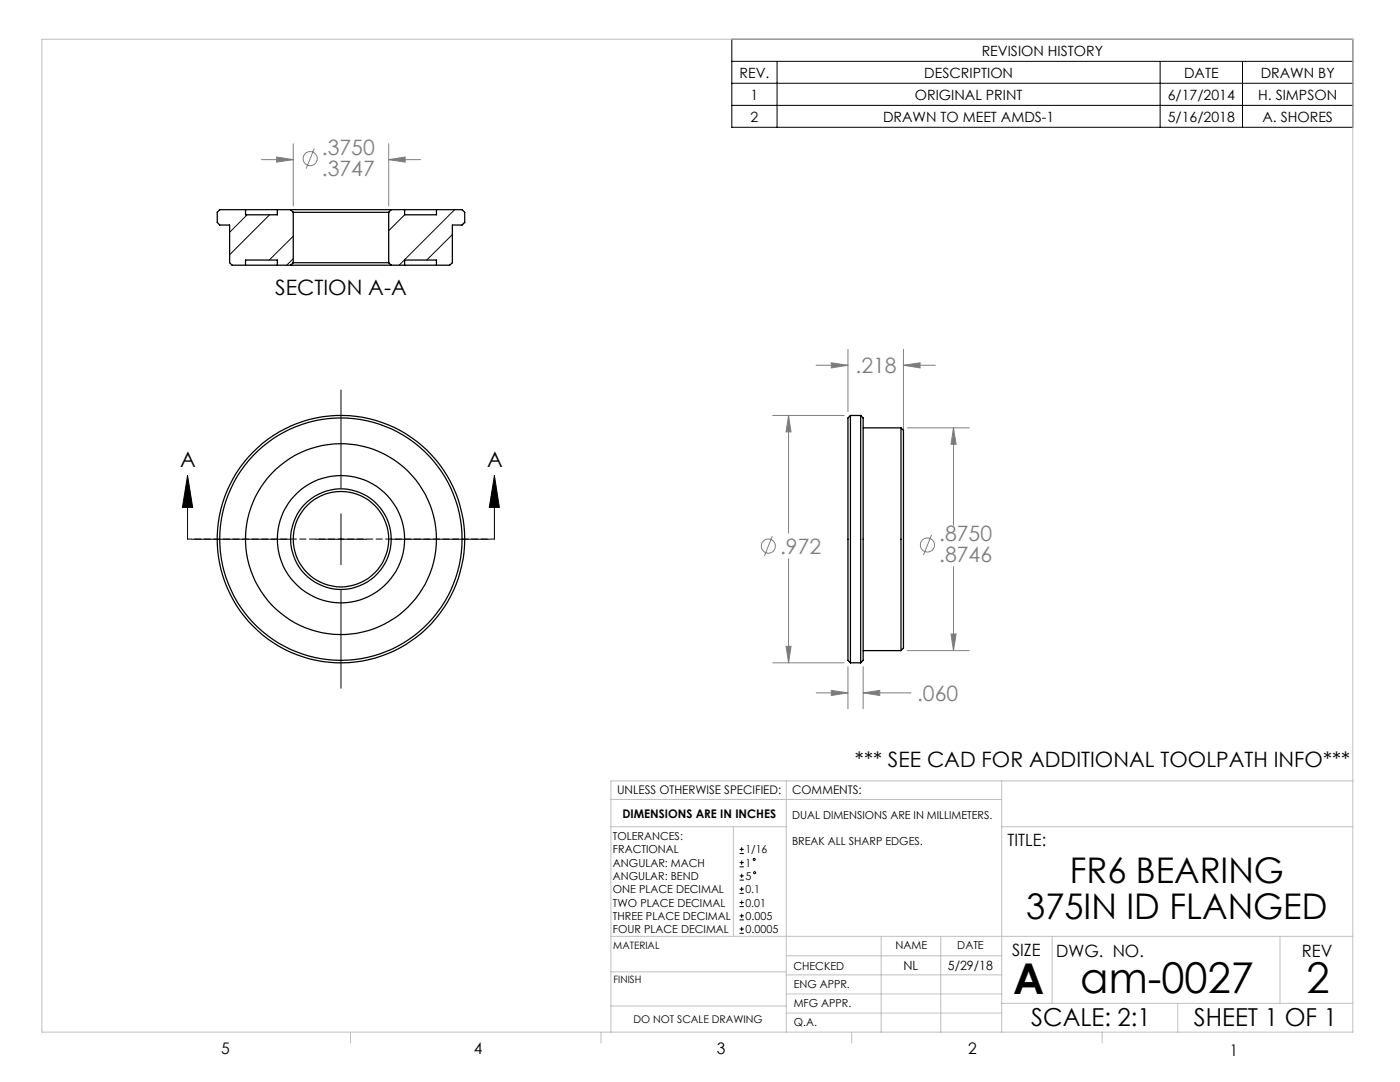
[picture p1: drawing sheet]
<svg xmlns="http://www.w3.org/2000/svg" width="279mm" height="216mm" viewBox="0 0 279 216" stroke-linecap="round" stroke-linejoin="round" font-family="sans-serif">
<g fill="none" stroke="#808080" stroke-width=".2">
<path d="M52.2 31.9h6.3M55.2 31.3l3.3 .6-3.3 .4zM58.5 28.7v12.4M62.7 29.6l-1.6 4.1M77.6 28.7v12.4M77.6 31.9h6.3M77.6 31.9l3.3-.6v1zM162.9 72.9h6.3M165.9 72.4l3.3 .5-3.3 .5zM169.2 69.7v12.4M180.3 69.7v17.6M180.3 72.9h6.4"/>
<path d="M180.3 72.9l3.3-.5v1zM154.2 82.9h14.3M157.4 82.9v23.5M157.4 82.9l.5 3.3h-1zM181.1 85.4h12.4M190.3 85.4v19.4M190.3 85.4l.5 3.3h-1zM154.1 107l-1.6 4M157.4 111.5v20.8M185.9 106.7l-1.6 4.1M190.3 113.1v16.7M154.2 132.3h14.3"/>
<path d="M156.9 129h1l-.5 3.3zM162.9 138.3h6.3M165.9 137.8l3.3 .5-3.3 .5zM169.2 133v8.4M172.3 133v8.4M172.3 138.3h9.5M172.3 138.3l3.3-.5v1zM181.1 129.8h12.4M189.8 126.5h1l-.5 3.3z"/>
<circle cx="61.9" cy="31.7" r="1.41"/>
<circle cx="153.3" cy="109" r="1.42"/>
<circle cx="185.1" cy="108.7" r="1.41"/>
</g>
<g fill="none" stroke="#000" stroke-width=".2">
<path d="M146 7.8h124v17.6h-124zM146 12.2h124M146 16.6h124M155.1 12.2v13.2M231.5 12.2v13.2M248 12.2v13.2M146 21h124M68.1 77.8v19.6M37.4 94.9l1.1 6.3h-2.1zM37.4 94.9v12.7M98.7 94.9l1 6.3h-2.1zM98.7 94.9v12.7"/>
<path d="M38.3 107.6h19.6M63 107.6h10.1M68.1 102.5v10.2M68.1 117.8v19.5M78.2 107.6h19.6M147.6 170.3h.8M147.6 169.5h.8M147.6 173h.8M147.6 172.1h.8M147.6 175.6h.8M147.6 174.8h.8M147.6 178.3h.8"/>
<path d="M147.6 177.4h.8M148 169.1v.8M148 171.7v.8M148 174.3v.9M148 177v.8M148 179.7v.8M147.6 180.9h.8M147.6 180.1h.8M147.6 183.6h.8M147.6 182.7h.8M147.6 186.2h.8M147.6 185.4h.8"/>
<path d="M148 182.3v.9M148 185v.8"/>
<circle cx="150.5" cy="171.5" r=".21"/>
<circle cx="150.6" cy="174.2" r=".21"/>
</g>
<path d="M98.7 107.6h-61.3" fill="none" stroke="#000" stroke-width=".2" stroke-dasharray="1.3 .6" stroke-dashoffset=".5"/>
<g fill="none" stroke="#c0c0c0" stroke-width=".2">
<path d="M8.4 7.8h261.6v198.2h-261.6zM121.9 159.5h78M156.9 155.8v50.2M199.9 155.8v50.2M270 155.8h-148.1v50.2M121.9 165h35M146.4 165v21.8M199.9 165h70.1M121.8 186.8h148.2M121.9 193.9h35M156.9 198.3h43M156.9 194.5h43"/>
<path d="M156.9 190.7h43M175.9 186.8v19.2M187.7 186.8v19.2M210 186.8v13.4M255.4 186.8v13.4M70 206v2.1M119.9 206v2.1M121.9 200.7h35M156.9 202.1h43M170 206v2.1M199.9 200.2h70.1M220 206v2.1"/>
<path d="M235.1 200.2v5.8"/>
</g>
<path d="M98.7 94.9l1 6.3h-2.1zM37.4 94.9l1.1 6.3h-2.1z" fill="#000"/>
<path d="M157.4 82.9l.5 3.3h-1zM156.9 129h1l-.5 3.3zM190.3 85.4l.5 3.3h-1zM189.8 126.5h1l-.5 3.3zM165.9 72.4l3.3 .5-3.3 .5zM180.3 72.9l3.3-.5v1zM165.9 137.8l3.3 .5-3.3 .5zM172.3 138.3l3.3-.5v1zM55.2 31.3l3.3 .6-3.3 .4zM77.6 31.9l3.3-.6v1z" fill="#808080"/>
<g fill="none" stroke="#000" stroke-width=".25">
<path d="M49 52.9h6.4M49 41.8h6.4M49 41.8h-5.1l-.5 .6v2l.5 .5h1.9v7.5l.5 .5h2.7M49 41.8v1.1h6.4v-1.1M49 52.9v-1h6.4v1M55.4 41.8h2.6M55.4 52.9h2.6M58 52.9h20.1M58 41.8h20.1M58 41.8l.5 .6M58.5 52.4h19.1M58.5 42.4h19.1"/>
<path d="M58.5 52.4l-.5 .5M58.5 42.4v10M77.6 52.4l.5 .5M77.6 42.4v10M78.1 41.8l-.5 .6M78.1 41.8h2.7M78.1 52.9h2.7M80.8 52.9h6.3M80.8 41.8h6.3M80.8 41.8v1.1h6.3v-1.1M80.8 52.9v-1h6.3v1M87.1 41.8h5.1l.5 .6v2l-.5 .5h-1.9v7.5l-.6 .5h-2.6"/>
<path d="M169.7 82.9v49.4M169.7 82.9l-.5 .5v48.4l.5 .5M169.7 82.9h2.1M171.8 82.9v49.4M171.8 82.9l.5 .5v48.4l-.5 .5M172.3 85.4h7.5M179.8 85.4v44.4M179.8 85.4l.5 .5v43.4l-.5 .5M169.7 132.3h2.1M172.3 129.8h7.5"/>
<circle cx="68" cy="107.6" r="24.2"/>
<circle cx="68" cy="107.6" r="19.1"/>
<circle cx="68" cy="107.6" r="10"/>
<circle cx="68" cy="107.6" r="24.7"/>
<circle cx="68.1" cy="107.6" r="12.7"/>
<circle cx="68.1" cy="107.6" r="9.5"/>
</g>
<path d="M49.3 42.9l-3.5 3.5M53.8 42.9l-8 7.9M58.5 47.1l-4.8 4.8M58.5 51.6l-1.3 1.3M80.8 42.9l-3.2 3.1M90.3 46.8l-5.1 5.1M90.7 41.8l-11 11.1M92.7 44.3l-.5 .6" fill="none" stroke="#000" stroke-width=".2"/>
<g font-size="8.5">
<text x="202.2" y="198.3">A</text>
<text x="215.6" y="198.1">am-0027</text>
<text x="260.8" y="198.1">2</text>
</g>
<g font-size="7.1">
<text x="213.5" y="176.2">FR6 BEARING</text>
<text x="204.8" y="183.3">375IN ID FLANGED</text>
</g>
<g font-size="4.9">
<text x="205.8" y="204.8">SCALE: 2:1</text>
<text x="238.3" y="204.8">SHEET 1 OF 1</text>
</g>
<g font-size="4.2" fill="#808080">
<text x="64.3" y="30.9">.3750</text>
<text x="64.3" y="35">.3747</text>
<text x="170.7" y="74.5">.218</text>
<text x="155.7" y="110.5">.972</text>
<text x="187.4" y="108">.8750</text>
<text x="187.4" y="112.1">.8746</text>
<text x="183" y="139.9">.060</text>
</g>
<g font-size="4.2">
<text x="54.9" y="58.9">SECTION A-A</text>
<text x="36" y="93.2">A</text>
<text x="97.2" y="93.2">A</text>
<text x="170.6" y="153">*** SEE CAD FOR ADDITIONAL TOOLPATH INFO***</text>
</g>
<g font-size="3.4">
<text x="201.1" y="168.8">TITLE:</text>
<text x="202" y="190.8">SIZE</text>
<text x="210.8" y="190.9">DWG. NO.</text>
<text x="259.8" y="191">REV</text>
</g>
<g font-size="3.2">
<text x="44.2" y="210.4">5</text>
<text x="94.6" y="210.3">4</text>
<text x="143.1" y="210.4">3</text>
<text x="193.2" y="210.3">2</text>
<text x="245.4" y="210.6">1</text>
</g>
<g font-size="2.8">
<text x="195.9" y="11.1">REVISION HISTORY</text>
<text x="147.6" y="15.5">REV.</text>
<text x="184.5" y="15.5">DESCRIPTION</text>
<text x="236.3" y="15.5">DATE</text>
<text x="251.6" y="15.5">DRAWN BY</text>
<text x="149.8" y="19.9">1</text>
<text x="182.6" y="19.9">ORIGINAL PRINT</text>
<text x="233.1" y="19.9">6/17/2014</text>
<text x="251.1" y="19.9">H. SIMPSON</text>
<text x="149.8" y="24.3">2</text>
<text x="176.2" y="24.3">DRAWN TO MEET AMDS-1</text>
<text x="233.1" y="24.3">5/16/2018</text>
<text x="251.9" y="24.3">A. SHORES</text>
</g>
<g font-size="2.5">
<text x="180.3" y="193.5">NL</text>
<text x="189.2" y="193.5">5/29/18</text>
</g>
<g font-size="2.4">
<text x="123.1" y="158.5">UNLESS OTHERWISE SPECIFIED:</text>
<text x="158.1" y="158.5">COMMENTS:</text>
<text x="124.2" y="163.2">DIMENSIONS ARE IN INCHES</text>
</g>
<g font-size="2.2">
<text x="122.3" y="167.6">TOLERANCES:</text>
<text x="158.1" y="163.4">DUAL DIMENSIONS ARE IN MILLIMETERS.</text>
<text x="122.3" y="170.3">FRACTIONAL</text>
<text x="122.3" y="172.9">ANGULAR: MACH</text>
<text x="148.8" y="170.3">1/16</text>
<text x="148.8" y="172.9">1</text>
<text x="158.1" y="168.7">BREAK ALL SHARP EDGES.</text>
<text x="122.3" y="175.6">ANGULAR: BEND</text>
<text x="122.3" y="178.2">ONE PLACE DECIMAL</text>
<text x="148.8" y="175.6">5</text>
<text x="148.8" y="178.2">0.1</text>
<text x="122.3" y="180.9">TWO PLACE DECIMAL</text>
<text x="122.3" y="183.5">THREE PLACE DECIMAL</text>
<text x="148.8" y="180.9">0.01</text>
<text x="148.8" y="183.5">0.005</text>
<text x="122.3" y="186.2">FOUR PLACE DECIMAL</text>
<text x="148.8" y="186.2">0.0005</text>
<text x="178.7" y="189.4">NAME</text>
<text x="191" y="189.4">DATE</text>
<text x="158.3" y="193.5">CHECKED</text>
<text x="158.4" y="197.1">ENG APPR.</text>
<text x="158.4" y="201">MFG APPR.</text>
<text x="158.5" y="204.7">Q.A.</text>
</g>
<text font-size="2.1" x="126.4" y="204">DO NOT SCALE DRAWING</text>
<g font-size="2">
<text x="122.4" y="189.4">MATERIAL</text>
<text x="122.4" y="196.2">FINISH</text>
</g>
</svg>
